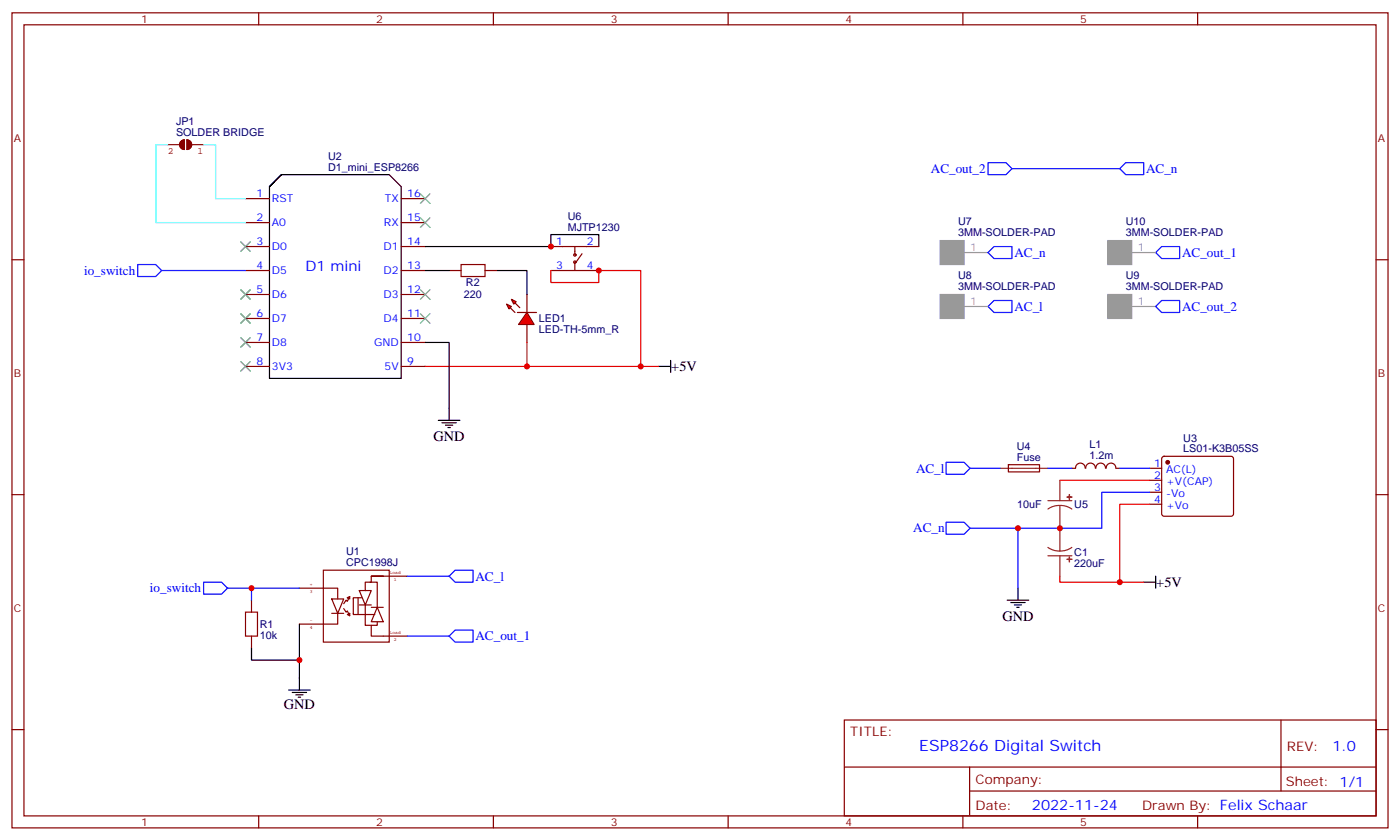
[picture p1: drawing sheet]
<svg xmlns="http://www.w3.org/2000/svg" width="412mm" height="247mm" viewBox="0 0 412 247" stroke-linecap="round" stroke-linejoin="round" font-family="sans-serif">
<g fill="none" stroke="#870000" stroke-width=".35">
<path d="M3.5 3.8h405.4v239.9h-405.4zM7.1 7.3h398.2v232.8h-398.2zM76.2 3.8v3.5M145.3 3.8v3.5M214.5 3.8v3.5M283.6 3.8v3.5M352.8 3.8v3.5M72.3 58.5h7.1M118.2 58.5h7M3.5 76.4h3.6M72.3 65.5h7.1M72.3 72.6h7.1"/>
<path d="M72.3 79.6h7.1M118.2 65.5h7M118.2 72.6h7M118.2 79.6h7M405.3 76.4h3.6M72.3 86.7h7.1M72.3 93.7h7.1M118.2 86.7h7M118.2 93.7h7M72.3 100.8h7.1M72.3 107.8h7.1M118.2 100.8h7"/>
<path d="M118.2 107.8h7M297.1 136.8h9.1v2.1h-9.1zM315.7 137.8h1.1M316.8 137.8a1.41 1.41 0 0 1 1.4-1.5 1.41 1.41 0 0 1 1.4 1.5M319.8 137.8a1.41 1.41 0 0 1 1.4-1.5 1.41 1.41 0 0 1 1.4 1.5M322.8 137.8a1.41 1.41 0 0 1 1.4-1.5 1.41 1.41 0 0 1 1.4 1.5M325.9 137.8a1.41 1.41 0 0 1 1.4-1.5 1.41 1.41 0 0 1 1.4 1.5M328.8 137.8h1M338.7 137.8h3.5M342.4 134.5l.5-.2h19.8l.5 .2 .2 .5v16.2l-.3 .5-.4 .2h-19.8l-.5-.2-.2-.5v-16.2zM3.5 145.6h3.6M338.7 141.4h3.5"/>
<path d="M338.7 144.9h3.5M338.7 148.4h3.5M405.3 145.6h3.6M74.1 176.6v3.6M74.1 187.2v3.5M3.5 214.7h3.6M248.7 211.9h156.6v28.2h-156.6zM377.3 211.9v20.9M405.3 214.7h3.6M248.7 225.8h156.5M285.6 232.8h119.6M285.6 225.8v14.1"/>
<path d="M76.2 240.1v3.6M145.3 240.1v3.6M214.5 240.1v3.6M283.6 240.1v3.6M352.8 240.1v3.6"/>
</g>
<g fill="none" stroke="#850000" stroke-width=".35">
<path d="M49.4 42.6h3.5M53.2 41.7l1.1-.5v2.8a1.41 1.41 0 0 1-1.2-.8 1.41 1.41 0 0 1 .1-1.5zM55 41.2a1.41 1.41 0 0 1 1.4 1.4 1.41 1.41 0 0 1-1.4 1.4zM56.4 42.6h3.6M88.2 173.1h11.3v3.2M95.2 167.8h19.5v21.2h-19.5zM97.7 176.3h3.5l-1.7 4.2zM101.2 179.1l.8 1.1 .3-.4 .7 1.4M102.3 175.9l.7-.3v.7zM103 175.6l-.7 1.4-.3-.4-.8 1.1M105.5 175.9v5M105.8 173.8h3.6l-1.8 4.2z"/>
<path d="M105.8 178h3.6M106.5 175.9h-2.4v5h6.3M107.6 178v6h3.5v-1M109 171.3h2.1v7.5M109.4 169.6h3.5h-3.5v1.7h-1.8v2.5M109.4 178.8h3.5M111.1 178.8l1.8 4.2h-3.5zM112.9 169.6h7M97.7 180.5h3.5M99.5 180.5v3.2h-11.3M102.3 180.9l.7-.4v.7zM109.4 184v3.2h10.5"/>
</g>
<g fill="none" stroke="#00f" stroke-width=".35">
<path d="M291 47.9h5.3l1.8 1.7-1.8 1.8h-5.3zM298.1 49.6h31.7M329.8 49.6l1.8-1.7h5.3v3.5h-5.3zM40.6 77.9h5.3l1.7 1.7-1.7 1.8h-5.3zM47.6 79.6h24.7M278.7 136.1h5.3l1.8 1.7-1.8 1.8h-5.3zM285.8 137.8h8.8M308.7 137.8h7M329.8 137.8h8.9M278.7 153.7h5.3l1.8 1.8-1.8 1.7h-5.3zM299.9 155.5v17.6M338.7 144.9h-14.1v10.6h-38.8"/>
<path d="M60 171.3h5.3l1.7 1.8-1.7 1.8h-5.3zM67 173.1h21.2M74.1 173.1v3.5M119.9 169.6h12.4M132.3 169.6l1.8-1.8h5.2v3.5h-5.2zM119.9 187.2h12.4M132.3 187.2l1.8-1.7h5.2v3.5h-5.2z"/>
</g>
<g fill="none" stroke="#000" stroke-width=".35">
<path d="M82.9 51.4l-3.5 3.5v56.5h38.8v-56.5l-3.5-3.5h-31.8l-3.5 3.5M125.2 100.8h7.1v22.9M194 107.8h3.6M197.6 106.1v3.5M129.1 123.7h6.4M130.2 124.4h4.2M131.2 125.1h2.1M131.9 125.8h.7M296.7 176.6h6.3M297.7 177.3h4.3M298.8 178h2.1M299.5 178.8h.7"/>
<path d="M299.9 173.1v3.5M336.9 171.3h3.5M340.4 169.6v3.5M74.1 190.7v3.6h14.1M88.2 183.7v19.4M85 203.1h6.4M86.1 203.8h4.2M87.1 204.5h2.2M87.8 205.2h.7"/>
</g>
<path d="M72.3 180.2h3.5v7h-3.5z" fill="none" stroke="#a10000" stroke-width=".35"/>
<path d="M125.2 107.8h68.8M312.2 141.4h26.5M338.7 148.4h-8.9v22.9h-17.6v-1.7M329.8 171.3h7.1" fill="none" stroke="#f00" stroke-width=".35"/>
<g fill="#850000" stroke="#850000" stroke-width=".35">
<path d="M55 41.2a1.41 1.41 0 0 1 1.4 1.4 1.41 1.41 0 0 1-1.4 1.4z"/>
<path d="M53.2 41.7l1.1-.5v2.8a1.41 1.41 0 0 1-1.2-.8 1.41 1.41 0 0 1 .1-1.5z"/>
</g>
<path d="M49.4 42.6h-3.5v22.9h26.4M60 42.6h3.5v15.9h8.8" fill="none" stroke="#0ff" stroke-width=".35"/>
<circle cx="344" cy="136.1" r=".53" fill="#870000" stroke="#870000" stroke-width=".35"/>
<path d="M294.6 137.8h14.1M308.7 147.4h7M312.2 148.8l1.9 .2 1.6 .8M312.2 148.8l-1.8 .2-1.7 .8M312.2 141.4v6M312.2 148.8v13.4M308.7 161.1l1.7 .8 1.8 .3M308.7 163.6h7M312.2 163.6v6M315.7 161.1l-1.6 .8-1.9 .3" fill="none" stroke="#8c2424" stroke-width=".35"/>
<g fill="#8c2424" stroke="#8c2424" stroke-width=".35">
<path d="M315 145.6v1.4z"/>
<path d="M314.3 146.3h1.4z"/>
<path d="M314.3 164.6h1.4z"/>
<path d="M315 163.9v1.4z"/>
</g>
<g fill="#f00" stroke="#870000" stroke-width=".35">
<path d="M155.2 92l2.1 3.5h-4.5z"/>
<path d="M152.4 92h5.6z"/>
</g>
<g fill="#870000" stroke="#870000" stroke-width=".35">
<path d="M150.3 90.6l1.4 1.4z"/>
<path d="M151.7 89.1l1.4 1.5z"/>
</g>
<g fill="#f00" stroke="#870000" stroke-width=".35">
<path d="M149.2 89.5l1.4 .7-.7 .7z"/>
<path d="M150.6 88.1l1.4 .7-.7 .7z"/>
</g>
<g fill="none" stroke="#870000" stroke-width=".35">
<path d="M132.3 79.6h3.5M142.9 79.6h3.5M162.3 79.6h14.1M162.3 72.6h14.1M169.3 72.6v2.4M169.3 77.2v2.4M171.4 74.7l-1.7 2.5M155.2 86.7v5.3M155.2 95.5v5.3"/>
<circle cx="169.3" cy="75" r=".35"/>
<circle cx="169.3" cy="77.2" r=".35"/>
</g>
<path d="M162.3 79.6v3.5h14.1v-3.5h12.3v28.2M155.2 100.8v7" fill="none" stroke="#f00" stroke-width=".35"/>
<path d="M135.8 77.9h7.1v3.5h-7.1z" fill="none" stroke="#a10000" stroke-width=".35"/>
<path d="M125.2 72.6h37.1v-3.6h14.1v3.6M125.2 79.6h7.1M146.4 79.6h8.8v7.1" fill="none" stroke="#000" stroke-width=".35"/>
<g fill="none" stroke="#3c3" stroke-width=".35">
<path d="M123.8 57l2.8 2.9M126.6 57l-2.8 2.9M70.9 71.2l2.8 2.8M73.7 71.2l-2.8 2.8M123.8 64.1l2.8 2.8M126.6 64.1l-2.8 2.8M70.9 85.3l2.8 2.8M70.9 92.3l2.8 2.8M70.9 99.4l2.8 2.8M73.7 85.3l-2.8 2.8M73.7 92.3l-2.8 2.8M73.7 99.4l-2.8 2.8"/>
<path d="M123.8 85.3l2.8 2.8M123.8 92.3l2.8 2.8M126.6 85.3l-2.8 2.8M126.6 92.3l-2.8 2.8M70.9 106.4l2.8 2.9M73.7 106.4l-2.8 2.9"/>
</g>
<path d="M284 74.3h7M333.4 74.3h7M284 90.2h7M333.4 90.2h7" fill="none" stroke="#999" stroke-width=".35"/>
<g fill="#999" stroke="#999" stroke-width=".35">
<path d="M276.9 70.8h7.1v7.1h-7.1z"/>
<path d="M276.9 86.7h7.1v7h-7.1z"/>
<path d="M326.3 86.7h7.1v7h-7.1z"/>
<path d="M326.3 70.8h7.1v7.1h-7.1z"/>
</g>
<path d="M291 74.3l1.8-1.7h5.3v3.5h-5.3zM340.4 74.3l1.8-1.7h5.3v3.5h-5.3zM291 90.2l1.8-1.8h5.3v3.6h-5.3zM340.4 90.2l1.8-1.8h5.3v3.6h-5.3z" fill="none" stroke="#00f" stroke-width=".35"/>
<g fill="#c00">
<circle cx="88.2" cy="194.3" r=".88"/>
<circle cx="74.1" cy="173.1" r=".88"/>
<circle cx="312.2" cy="155.5" r=".88"/>
<circle cx="299.9" cy="155.5" r=".88"/>
<circle cx="329.8" cy="171.3" r=".88"/>
<circle cx="155.2" cy="107.8" r=".88"/>
<circle cx="188.7" cy="107.8" r=".88"/>
<circle cx="162.3" cy="72.6" r=".88"/>
<circle cx="176.4" cy="79.6" r=".88"/>
</g>
<text font-size="4.6" fill="#00f" x="270.8" y="220.9">ESP8266 Digital Switch</text>
<g font-size="4.2" fill="#00f">
<text x="90" y="79.6">D1 mini</text>
<text x="392.5" y="221.2">1.0</text>
<text x="304" y="238.5">2022-11-24</text>
</g>
<g font-size="4.2">
<text x="197.7" y="109.3">+5V</text>
<text x="127.7" y="129.8">GND</text>
<text x="340.6" y="172.7">+5V</text>
<text x="295.3" y="182.7">GND</text>
<text x="83.6" y="208.7">GND</text>
</g>
<g font-size="3.9" fill="#00f">
<text x="274.2" y="50.9">AC_out_2</text>
<text x="337.6" y="50.8">AC_n</text>
<text x="298.8" y="75.5">AC_n</text>
<text x="348.2" y="75.5">AC_out_1</text>
<text x="24.8" y="80.9">io_switch</text>
<text x="298.8" y="91.4">AC_l</text>
<text x="348.2" y="91.4">AC_out_2</text>
<text x="269.8" y="139.1">AC_l</text>
<text x="269" y="156.7">AC_n</text>
<text x="140.1" y="170.9">AC_l</text>
<text x="44.2" y="174.4">io_switch</text>
<text x="140.1" y="188.3">AC_out_1</text>
</g>
<g font-size="3.9" fill="#800">
<text x="250.5" y="216.5">TITLE:</text>
<text x="379.1" y="221.2">REV:</text>
<text x="287.4" y="230.7">Company:</text>
<text x="378.7" y="231.3">Sheet: 1/1</text>
<text x="287.4" y="238.4">Date:</text>
<text x="336.4" y="238.5">Drawn By: Felix Schaar</text>
</g>
<g font-size="3.2" fill="#800">
<text x="41.6" y="6.8">1</text>
<text x="110.8" y="6.8">2</text>
<text x="179.9" y="6.8">3</text>
<text x="249.1" y="6.8">4</text>
<text x="318.2" y="6.8">5</text>
<text x="4.1" y="41.9">A</text>
<text x="405.9" y="41.9">A</text>
<text x="4.1" y="111">B</text>
<text x="405.9" y="111">B</text>
<text x="4.1" y="180.2">C</text>
<text x="405.9" y="180.2">C</text>
<text x="41.6" y="243.1">1</text>
<text x="110.8" y="243.1">2</text>
<text x="179.9" y="243.1">3</text>
<text x="249.1" y="243.1">4</text>
<text x="318.2" y="243.1">5</text>
</g>
<g font-size="3.2" fill="#000080">
<text x="51.8" y="40.1">SOLDER BRIDGE</text>
<text x="51.8" y="36.9">JP1</text>
<text x="96.7" y="47.1">U2</text>
<text x="96.7" y="50.3">D1_mini_ESP8266</text>
<text x="167.2" y="64.7">U6</text>
<text x="167.2" y="67.9">MJTP1230</text>
<text x="282.2" y="69.5">3MM-SOLDER-PAD</text>
<text x="282.2" y="66.3">U7</text>
<text x="331.6" y="69.5">3MM-SOLDER-PAD</text>
<text x="331.6" y="66.3">U10</text>
<text x="282.2" y="82.2">U8</text>
<text x="331.6" y="82.2">U9</text>
<text x="136.6" y="87.8">220</text>
<text x="137.2" y="84.3">R2</text>
<text x="282.2" y="85.4">3MM-SOLDER-PAD</text>
<text x="331.6" y="85.4">3MM-SOLDER-PAD</text>
<text x="158.7" y="94.9">LED1</text>
<text x="158.7" y="98.1">LED-TH-5mm_R</text>
<text x="321" y="131.8">L1</text>
<text x="348.6" y="130">U3</text>
<text x="299.5" y="135.7">Fuse</text>
<text x="299.5" y="132.6">U4</text>
<text x="321" y="135">1.2m</text>
<text x="348.6" y="133.1">LS01-K3B05SS</text>
<text x="299.6" y="149.6">10uF</text>
<text x="316.4" y="149.5">U5</text>
<text x="102" y="166.5">CPC1998J</text>
<text x="102" y="163.3">U1</text>
<text x="316.4" y="166.9">220uF</text>
<text x="316.4" y="163.7">C1</text>
<text x="76.6" y="184.8">R1</text>
<text x="76.6" y="188">10k</text>
</g>
<g font-size="3.2" fill="#00f">
<text x="75.6" y="58.1">1</text>
<text x="80.1" y="59.5">RST</text>
<text x="113.3" y="59.5">TX</text>
<text x="119.9" y="58.1">16</text>
<text x="75.6" y="65.2">2</text>
<text x="119.9" y="65.2">15</text>
<text x="80.1" y="66.6">A0</text>
<text x="113.1" y="66.6">RX</text>
<text x="75.6" y="72.2">3</text>
<text x="80.1" y="73.6">D0</text>
<text x="113" y="73.6">D1</text>
<text x="119.9" y="72.2">14</text>
<text x="163.8" y="72.2">1</text>
<text x="172.9" y="72.2">2</text>
<text x="75.6" y="79.3">4</text>
<text x="80.1" y="80.7">D5</text>
<text x="113" y="80.7">D2</text>
<text x="119.9" y="79.3">13</text>
<text x="163.8" y="79.3">3</text>
<text x="172.9" y="79.3">4</text>
<text x="75.6" y="86.3">5</text>
<text x="80.1" y="87.7">D6</text>
<text x="113" y="87.7">D3</text>
<text x="119.9" y="86.3">12</text>
<text x="75.6" y="93.4">6</text>
<text x="80.1" y="94.8">D7</text>
<text x="113" y="94.8">D4</text>
<text x="119.9" y="93.4">11</text>
<text x="75.6" y="100.4">7</text>
<text x="80.1" y="101.8">D8</text>
<text x="110.2" y="101.8">GND</text>
<text x="119.9" y="100.4">10</text>
<text x="75.6" y="107.5">8</text>
<text x="119.9" y="107.5">9</text>
<text x="80.1" y="108.9">3V3</text>
<text x="113.3" y="108.9">5V</text>
<text x="340" y="137.5">1</text>
<text x="340" y="141">2</text>
<text x="343.5" y="139.2">AC(L)</text>
<text x="343.5" y="142.8">+V(CAP)</text>
<text x="340" y="144.5">3</text>
<text x="340" y="148.1">4</text>
<text x="343.5" y="146.3">-Vo</text>
<text x="343.5" y="149.8">+Vo</text>
</g>
<g font-size="3.2" fill="#999">
<text x="285.8" y="74">1</text>
<text x="335.1" y="74">1</text>
<text x="285.8" y="89.9">1</text>
<text x="335.1" y="89.9">1</text>
</g>
<g font-size="2.8" fill="#840000">
<text x="49.5" y="45.2">2</text>
<text x="58.2" y="45.2">1</text>
</g>
<g font-size="1.4" fill="#840000">
<text x="91.3" y="172.4">+</text>
<text x="114.7" y="168.9">Load</text>
<text x="116" y="171.1">1</text>
<text x="91.3" y="174.6">3</text>
<text x="91.3" y="183">-</text>
<text x="91.3" y="185.2">4</text>
<text x="114.7" y="186.5">Load</text>
<text x="116" y="188.7">2</text>
</g>
</svg>
